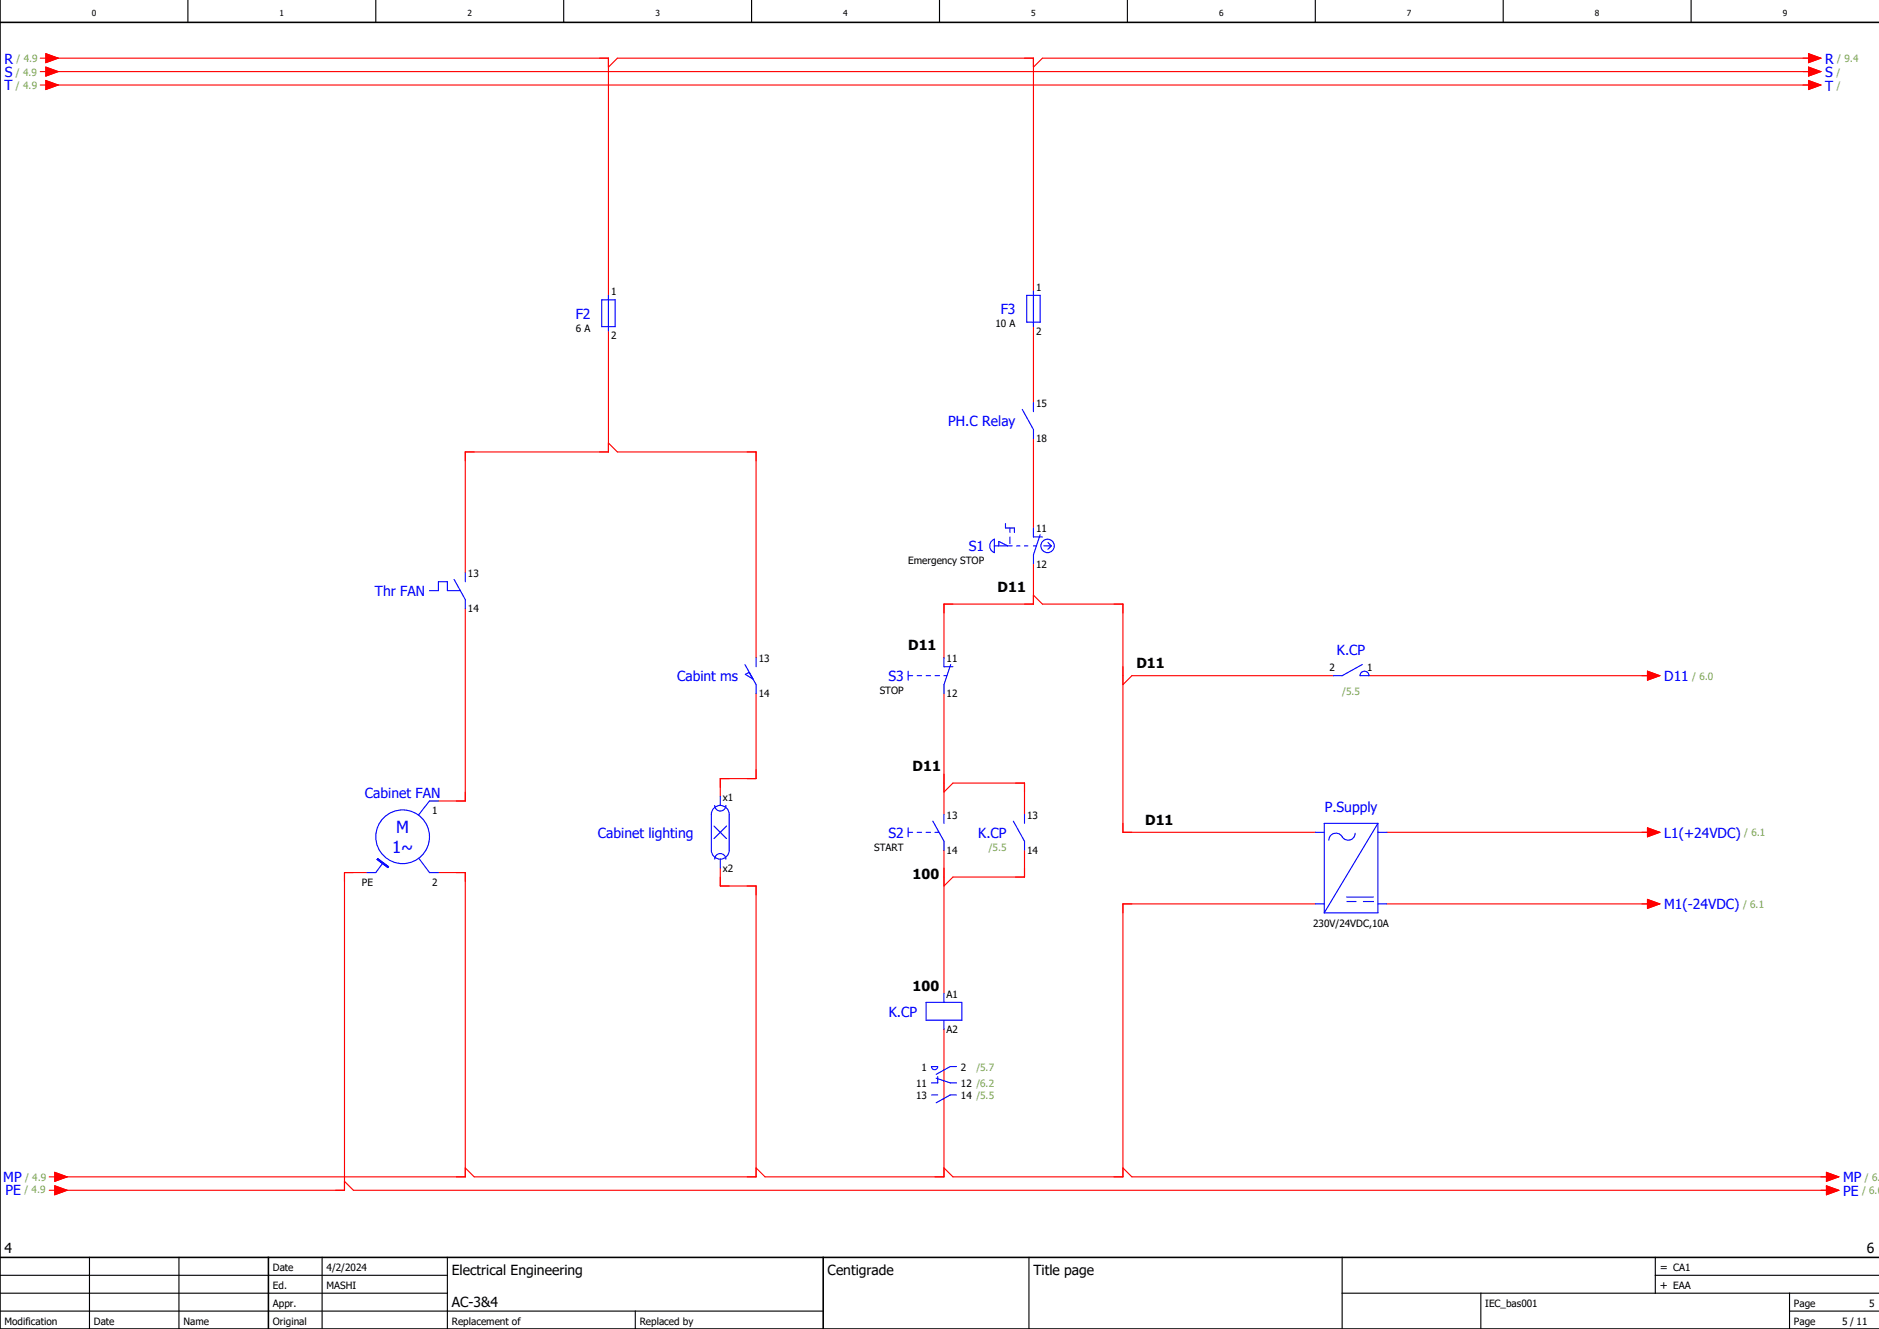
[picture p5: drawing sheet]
<svg xmlns="http://www.w3.org/2000/svg" width="420mm" height="297mm" viewBox="0 0 420 297" stroke-linecap="round" stroke-linejoin="round" font-family="sans-serif">
<g fill="none" stroke="#000" stroke-width=".25">
<path d="M42 0v5M84 0v5M126 0v5M168 0v5M210 0v5M252 0v5M294 0v5M336 0v5M378 0v5M0 293h184M0 289h100M0 285h100"/>
<path d="M20 281v16M40 281v16M72 281v16M100 281v16M142 293v4M230 281v16M300 289h120M300 281v16M331 289v8M370 285h50M370 281v8M400 293h20"/>
<path d="M400 289v8"/>
</g>
<path d="M0 5h420M0 0v297h420M0 281h420M60 281v16M184 281v16" fill="none" stroke="#000" stroke-width=".35"/>
<g fill="none" stroke="#f00" stroke-width=".25">
<path d="M9 13h1.2M9 16h1.2M9 19h1.2M10.2 12l2.8 1-2.8 1zM10.2 15l2.8 1-2.8 1zM10.2 18l2.8 1-2.8 1zM11 13h125v53M11 16h394M11 19h394M136 15l2-2h93v52M404.3 12l2.7 1-2.7 1zM404.3 15l2.7 1-2.7 1z"/>
<path d="M404.3 18l2.7 1-2.7 1zM405 13h-172l-2 2M136 74v27h-32v27M231 73v17M136 99l2 2h31v46M231 98v20M104 136v43h-6M231 126v9h-20v12M231 133l2 2h18v51h43M169 155v19h-8v4M211 155v27M298 151h-45l-2 2"/>
<path d="M306 151h63M368.3 150l2.7 1-2.7 1zM211 177l2-2h16v7M82 195h-5v71h-64M98 195h6v68h-91M161 194v4h8v65h-63l-2-2M211 190v32M229 190v6h-16l-2 2M310 186h59M368.3 185l2.7 1-2.7 1zM294 202h-43v61h-38l-2-2M310 202h59"/>
<path d="M368.3 201l2.7 1-2.7 1zM211 230v33h-40l-2-2M11 263h1.2M11 266h1.2M12.2 265l2.8 1-2.8 1zM12.2 262l2.8 1-2.8 1zM77 264l2 2h330M251 261l2 2h156M408.2 262l2.8 1-2.8 1zM408.2 265l2.8 1-2.8 1z"/>
</g>
<g fill="none" stroke="#00f" stroke-width=".25">
<path d="M134.5 67h3v6h-3zM136 66v8M229.5 66h3v6h-3zM231 65v8M228.5 91.5l2.5 4.5v2M231 90v2M224.8 117v1h2v1M225.7 118v1M231 118v2h2M232.5 119.5l-1.5 4.5v2M96 132h2v-2h2v2h2.9M101.5 129.5l2.5 4.5v2"/>
<path d="M104 128v2M221.6 121l.6-.5v3a1.61 1.61 0 0 1-.6-2.5zM222.2 122h4.1M223.3 122v-1l2 1M225.7 120v1.5M227.2 122h.8M229 122h.8M231 122h.7M233.3 122h1.7M234.3 121.3l.7 .7M235 122l-.7 .8M166.5 148.5l2.5 4.5v2"/>
<path d="M167.5 150.2l-.9 .5 1.7 1.1M169 147v2M203 150v2M203 151h1M205 151h1M207 151h1M209 151h1M211 147v2h2M211 151h.7M212.5 148.5l-1.5 4.5v2M304.3 150.3a1 1 0 0 1 1.1-.2 1 1 0 0 1 .6 .9h-2zM304.5 148.5l-4.5 2.5h-2"/>
<path d="M98 179h-2l-2.5 3.2M159.8 180a1.25 1.25 0 0 0 1.2 1.3 1.25 1.25 0 0 0 1.2-1.3M161 178v2M84.4 191.9l2.5 1.8-.2 .2-2.4-1.8zM85.6 192.8l-1.6 2.2h-2M93.6 191.8l2.4 3.2h2M159.6 180.6a2 2 0 0 1 2.2-.4 2 2 0 0 1 1.2 1.8v8a2 2 0 0 1-2 2 2 2 0 0 1-2-2v-8l.1-.5zM159.6 184.6l2.8 2.8M159.8 192a1.25 1.25 0 0 1 1.2-1.2 1.25 1.25 0 0 1 1.2 1.2M161 192v2M162.4 184.6l-2.8 2.8M203 185v2"/>
<path d="M203 186h1M205 186h1M207 186h1M208.5 183.5l2.5 4.5v2M209 186h.9M211 182v2M226.5 183.5l2.5 4.5v2M229 182v2M294 186h2M302.9 186.2a1.62 1.62 0 0 1-1.4 1.6 1.62 1.62 0 0 1-1.8-1.1 1.6 1.6 0 0 0-1.7-.4 1.6 1.6 0 0 0-1 1.5M308 186h2M308 184l-12 20"/>
<path d="M308 184v20h-12M308 184h-12v20M294 202h2M301 200.5h6M301 201.5h2.2M304.8 201.5h2.2M308 202h2M207 224h8v4h-8zM208.2 238.4h1.4a.7 .7 0 0 1-.7 .6 .7 .7 0 0 1-.7-.6zM211 222v2M211 228v2M213.8 238.3h-1.4l-3.1 1.8"/>
<path d="M208.2 244.7h1.4M209.3 241l3.1 1h1.4M209.6 240.6v1.4h-1.4M213.8 244.7h-1.4l-3.1 1.8"/>
<circle cx="234.2" cy="122" r="1.5"/>
<circle cx="90" cy="187" r="6"/>
</g>
<path d="M84.4 191.9l2.5 1.8-.2 .2-2.4-1.8z" fill="#00f" stroke="#00f" stroke-width=".22"/>
<g fill="#f00" stroke="#f00" stroke-width=".22">
<path d="M10.2 12l2.8 1-2.8 1z"/>
<path d="M10.2 15l2.8 1-2.8 1z"/>
<path d="M10.2 18l2.8 1-2.8 1z"/>
<path d="M404.3 12l2.7 1-2.7 1z"/>
<path d="M404.3 15l2.7 1-2.7 1z"/>
<path d="M404.3 18l2.7 1-2.7 1z"/>
<path d="M12.2 265l2.8 1-2.8 1z"/>
<path d="M12.2 262l2.8 1-2.8 1z"/>
<path d="M408.2 262l2.8 1-2.8 1z"/>
<path d="M408.2 265l2.8 1-2.8 1z"/>
<path d="M368.3 150l2.7 1-2.7 1z"/>
<path d="M368.3 185l2.7 1-2.7 1z"/>
<path d="M368.3 201l2.7 1-2.7 1z"/>
</g>
<g font-size="3.7" fill="#00f">
<text x="87.6" y="190.7">1~</text>
<text x="88.6" y="186.2">M</text>
</g>
<g font-size="3.1" fill="#00f">
<text x="1" y="14.2">R</text>
<text x="1.1" y="17.3">S</text>
<text x="408" y="14.2">R</text>
<text x="408" y="17.2">S</text>
<text x="1" y="20.2">T</text>
<text x="408" y="20.2">T</text>
<text x="128.7" y="71.2">F2</text>
<text x="223.7" y="70.2">F3</text>
<text x="212" y="95.2">PH.C Relay</text>
<text x="216.6" y="123.2">S1</text>
<text x="83.8" y="133.2">Thr FAN</text>
<text x="298.8" y="146.4">K.CP</text>
<text x="151.3" y="152.2">Cabint ms</text>
<text x="198.6" y="152.2">S3</text>
<text x="372" y="152.2">D11</text>
<text x="81.6" y="178.4">Cabinet FAN</text>
<text x="296.1" y="181.4">P.Supply</text>
<text x="133.6" y="187.2">Cabinet lighting</text>
<text x="198.6" y="187.2">S2</text>
<text x="218.7" y="187.2">K.CP</text>
<text x="372" y="187.2">L1(+24VDC)</text>
<text x="372" y="203.2">M1(-24VDC)</text>
<text x="198.7" y="227.2">K.CP</text>
<text x=".7" y="264.2">MP</text>
<text x="1.3" y="267.1">PE</text>
<text x="412" y="264.2">MP</text>
<text x="412" y="267.2">PE</text>
</g>
<g font-size="3.1">
<text x="223" y="132.4">D11</text>
<text x="203" y="145.4">D11</text>
<text x="254" y="149.4">D11</text>
<text x="204" y="172.4">D11</text>
<text x="256" y="184.4">D11</text>
<text x="204" y="196.4">100</text>
<text x="204" y="221.4">100</text>
<text x="1" y="280">4</text>
<text x="417.3" y="280">6</text>
<text x="101" y="285">Electrical Engineering</text>
<text x="185" y="285">Centigrade</text>
<text x="231" y="285">Title page</text>
<text x="101" y="292">AC-3&amp;4</text>
</g>
<g font-size="2.5">
<text x="371" y="284">= CA1</text>
<text x="371" y="288">+ EAA</text>
</g>
<g font-size="2.2" fill="#7ca552">
<text x="3.6" y="17">/ 4.9</text>
<text x="3.7" y="13.9">/ 4.9</text>
<text x="410.5" y="16.9">/</text>
<text x="410.7" y="13.9">/ 9.4</text>
<text x="3.6" y="19.8">/ 4.9</text>
<text x="410.6" y="19.9">/</text>
<text x="300" y="155.2">/5.5</text>
<text x="378.3" y="151.9">/ 6.0</text>
<text x="221" y="190.1">/5.5</text>
<text x="389.9" y="186.9">/ 6.1</text>
<text x="389.6" y="202.9">/ 6.1</text>
<text x="218.2" y="239.2">/5.7</text>
<text x="5.6" y="263.9">/ 4.9</text>
<text x="416.9" y="263.9">/ 6.0</text>
<text x="5.5" y="266.7">/ 4.9</text>
<text x="416.2" y="266.9">/ 6.0</text>
</g>
<g font-size="2.2">
<text x="136.6" y="65.9">1</text>
<text x="231.6" y="64.9">1</text>
<text x="128.7" y="74.1">6 A</text>
<text x="136.6" y="75.8">2</text>
<text x="222.5" y="73.1">10 A</text>
<text x="231.6" y="74.8">2</text>
<text x="231.6" y="90.9">15</text>
<text x="231.6" y="98.8">18</text>
<text x="231.6" y="118.9">11</text>
<text x="104.6" y="128.9">13</text>
<text x="203" y="126.1">Emergency STOP</text>
<text x="231.6" y="126.8">12</text>
<text x="104.6" y="136.8">14</text>
<text x="169.6" y="147.9">13</text>
<text x="211.6" y="147.9">11</text>
<text x="297.2" y="149.9">2</text>
<text x="305.6" y="149.9">1</text>
<text x="169.6" y="155.8">14</text>
<text x="196.6" y="155.1">STOP</text>
<text x="211.6" y="155.8">12</text>
<text x="161.6" y="178.9">x1</text>
<text x="96.6" y="181.9">1</text>
<text x="211.6" y="182.9">13</text>
<text x="229.6" y="182.9">13</text>
<text x="195.4" y="190.1">START</text>
<text x="211.6" y="190.8">14</text>
<text x="229.6" y="190.8">14</text>
<text x="80.9" y="197.9">PE</text>
<text x="96.6" y="197.9">2</text>
<text x="161.6" y="194.8">x2</text>
<text x="293.5" y="207.2">230V/24VDC,10A</text>
<text x="211.6" y="222.9">A1</text>
<text x="211.6" y="230.8">A2</text>
<text x="206" y="239.2">1</text>
<text x="214.8" y="239.2">2</text>
<text x="204.8" y="242.9">11</text>
<text x="204.8" y="245.6">13</text>
<text x="214.8" y="242.9">12 /6.2</text>
<text x="214.8" y="245.6">14 /5.5</text>
<text x="61" y="284">Date</text>
<text x="73" y="284">4/2/2024</text>
<text x="61" y="288">Ed.</text>
<text x="61" y="292">Appr.</text>
<text x="73" y="288">MASHI</text>
<text x="332" y="292">IEC_bas001</text>
<text x="401" y="292">Page</text>
<text x="417.8" y="292">5</text>
<text x="1" y="296">Modification</text>
<text x="21" y="296">Date</text>
<text x="41" y="296">Name</text>
<text x="61" y="296">Original</text>
<text x="101" y="296">Replacement of</text>
<text x="143" y="296">Replaced by</text>
<text x="401" y="296">Page</text>
<text x="411.8" y="296">5 / 11</text>
</g>
<g font-size="1.9">
<text x="20.5" y="3.6">0</text>
<text x="62.5" y="3.6">1</text>
<text x="104.5" y="3.6">2</text>
<text x="146.5" y="3.6">3</text>
<text x="188.5" y="3.6">4</text>
<text x="230.5" y="3.6">5</text>
<text x="272.5" y="3.6">6</text>
<text x="314.5" y="3.6">7</text>
<text x="356.5" y="3.6">8</text>
<text x="398.5" y="3.6">9</text>
</g>
</svg>
